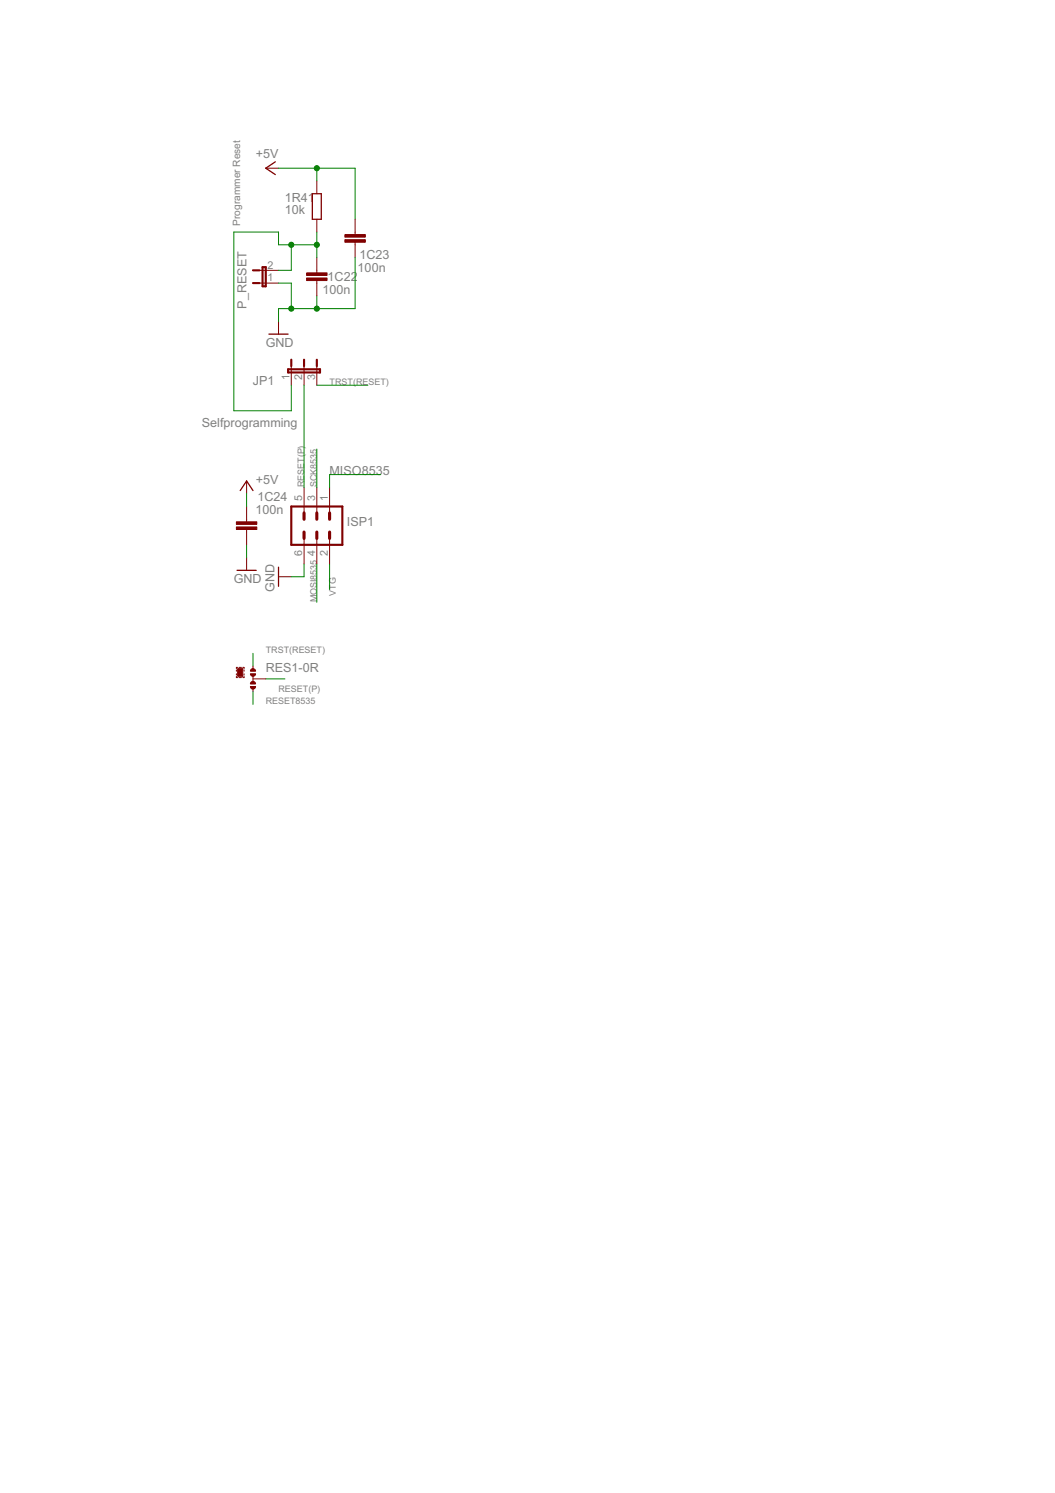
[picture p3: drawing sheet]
<svg xmlns="http://www.w3.org/2000/svg" width="210mm" height="297mm" viewBox="0 0 210 297" stroke-linecap="round" stroke-linejoin="round" font-family="sans-serif">
<g fill="none" stroke="#800000" stroke-width=".2">
<path d="M52.9 33.5h2.5M63 36v2.5M51.6 56.3h3.8M51.6 53.8h3.8M63 43.6v2.6M63 51.2v3.1M63 55.8v3.1M70.7 43.6v3.1M70.7 48.2v3M55.4 63.9v2.6M58 72.8v3.8M60.5 72.8v3.8"/>
<path d="M63 72.8v3.8M49.1 95.7v2.5M60.5 97v5M63 97v5M65.6 97v5M49.1 100.8v3M49.1 105.3v3.1M49.1 110.9v2.6M55.4 114.7h2.6M60.5 107.1v5.1M63 107.1v5.1M65.6 107.1v5.1"/>
<path d="M47 134.6v.2h.3M47 133.3v.2M47 134v.3M47.3 132.8h-.3v.2M47.5 132.8h.5M47.5 134.8h.5M48.3 132.8h.3v.2M48.6 134.6v.2h-.3M48.6 133.3v.2M48.6 134v.3M50.3 132.5v.8M50.3 134.6v1"/>
<path d="M50.3 136.8v.8M50.3 135.1h2.6"/>
</g>
<path d="M50.3 56.3h1.3M50.3 53.8h1.3M52.2 53.1h.7v3.9h-.7zM57.3 73.5h6.4v.6h-6.4zM58 71.6v1.2M60.5 71.6v1.2M63 71.6v1.2M58 100.8h10.1v7.6h-10.1z" fill="none" stroke="#800000" stroke-width=".42"/>
<path d="M54.8 32.2l-1.9 1.3 1.9 1.2M62.1 38.5h1.8v5.1h-1.8zM53.5 66.5h3.8M47.8 97.6l1.3-1.9 1.2 1.9M47.2 113.5h3.8M55.4 112.8v3.8" fill="none" stroke="#800000" stroke-width=".25"/>
<g fill="#800000" stroke="#800000" stroke-width=".2">
<path d="M61 54.3h4.1v.5h-4.1z"/>
<path d="M61 55.3h4.1v.5h-4.1z"/>
<path d="M68.6 46.7h4.1v.5h-4.1z"/>
<path d="M68.6 47.7h4.1v.5h-4.1z"/>
<path d="M47.3 133h1v1.6h-1z"/>
<path d="M47 103.8h4.1v.5h-4.1z"/>
<path d="M47 104.8h4.1v.5h-4.1z"/>
</g>
<path d="M60.5 102v1.3M60.5 105.9v1.2M63 102v1.3M63 105.9v1.2M65.6 102v1.3M65.6 105.9v1.2" fill="none" stroke="#800000" stroke-width=".61"/>
<g fill="#800000" stroke="#800000" stroke-width=".2">
<path d="M50 133.1h.5l.3 .2v.2h-1z" fill-rule="evenodd"/>
<path d="M50 135.7l.5-.1 .3 .2v.3h-1z" fill-rule="evenodd"/>
<path d="M49.8 134h1a.51 .51 0 0 1-.5 .6 .51 .51 0 0 1-.5-.6z" fill-rule="evenodd"/>
<path d="M49.8 136.6h1a.51 .51 0 0 1-.5 .5 .51 .51 0 0 1-.5-.5z" fill-rule="evenodd"/>
</g>
<g fill="none" stroke="#008000" stroke-width=".2">
<path d="M55.4 33.5h15.3v10.1M63 33.5v2.5M55.4 56.3h2.6v5.1M58 48.7v5.1h-2.6M63 46.2v5M63 58.9v2.5M63 48.7h-7.6v-2.5h-8.9v35.5h11.5v-5.1M70.7 51.2v10.2h-15.3v2.5M60.5 76.6v20.4M63 76.6h10.2M49.1 98.2v2.6M63 89.3v7.7"/>
<path d="M75.7 94.4h-10.1v2.6M49.1 108.4v2.5M60.5 112.2v2.5h-2.5M63 112.2v7.6M65.6 112.2v5.1M50.3 130v2.5M50.3 137.6v2.5M52.9 135.1h3.8"/>
</g>
<g fill="#008000" stroke="#008000" stroke-width=".2">
<circle cx="63" cy="33.5" r=".51"/>
<circle cx="63" cy="61.4" r=".51"/>
<circle cx="58" cy="61.4" r=".51"/>
<circle cx="63" cy="48.7" r=".51"/>
<circle cx="58" cy="48.7" r=".51"/>
</g>
<g font-size="2.8" fill="#808080">
<text x="50.9" y="31.4">+5V</text>
<text x="56.7" y="40.2">1R41</text>
<text x="56.7" y="42.5">10k</text>
<text x="71.5" y="51.5">1C23</text>
<text x="64.2" y="58.5">100n</text>
<text x="65.2" y="55.9">1C22</text>
<text x="71.2" y="54">100n</text>
<text x="49.1" y="61.4" transform="rotate(-90 49.1 61.4)">P_RESET</text>
<text x="52.9" y="69">GND</text>
<text x="50.3" y="76.6">JP1</text>
<text x="40.2" y="84.9">Selfprogramming</text>
<text x="65.6" y="94.4">MISO8535</text>
<text x="50.9" y="96.2">+5V</text>
<text x="51.2" y="99.8">1C24</text>
<text x="50.8" y="102.3">100n</text>
<text x="69" y="104.6">ISP1</text>
<text x="46.5" y="116">GND</text>
<text x="54.6" y="117.7" transform="rotate(-90 54.6 117.7)">GND</text>
<text x="52.9" y="133.8">RES1-0R</text>
</g>
<g font-size="2.4" fill="#808080">
<text x="53.2" y="53.4">2</text>
<text x="53.2" y="56">1</text>
<text x="57.6" y="75.6" transform="rotate(-90 57.6 75.6)">1</text>
<text x="60.1" y="75.6" transform="rotate(-90 60.1 75.6)">2</text>
<text x="62.7" y="75.6" transform="rotate(-90 62.7 75.6)">3</text>
<text x="60.1" y="99.7" transform="rotate(-90 60.1 99.7)">5</text>
<text x="62.7" y="99.7" transform="rotate(-90 62.7 99.7)">3</text>
<text x="65.2" y="99.7" transform="rotate(-90 65.2 99.7)">1</text>
<text x="60.1" y="110.6" transform="rotate(-90 60.1 110.6)">6</text>
<text x="62.7" y="110.6" transform="rotate(-90 62.7 110.6)">4</text>
<text x="65.2" y="110.6" transform="rotate(-90 65.2 110.6)">2</text>
</g>
<text font-size="2.2" fill="#808080" x="47.8" y="44.9" transform="rotate(-90 47.8 44.9)">Programmer Reset</text>
<g font-size="2" fill="#808080">
<text x="65.6" y="76.6">TRST(RESET)</text>
<text x="60.5" y="97" transform="rotate(-90 60.5 97)">RESET(P)</text>
<text x="63" y="97" transform="rotate(-90 63 97)">SCK8535</text>
<text x="63" y="119.8" transform="rotate(-90 63 119.8)">MOSI8535</text>
<text x="66.8" y="118.5" transform="rotate(-90 66.8 118.5)">VTG</text>
<text x="52.9" y="130">TRST(RESET)</text>
<text x="55.4" y="137.6">RESET(P)</text>
<text x="52.9" y="140.1">RESET8535</text>
</g>
</svg>
